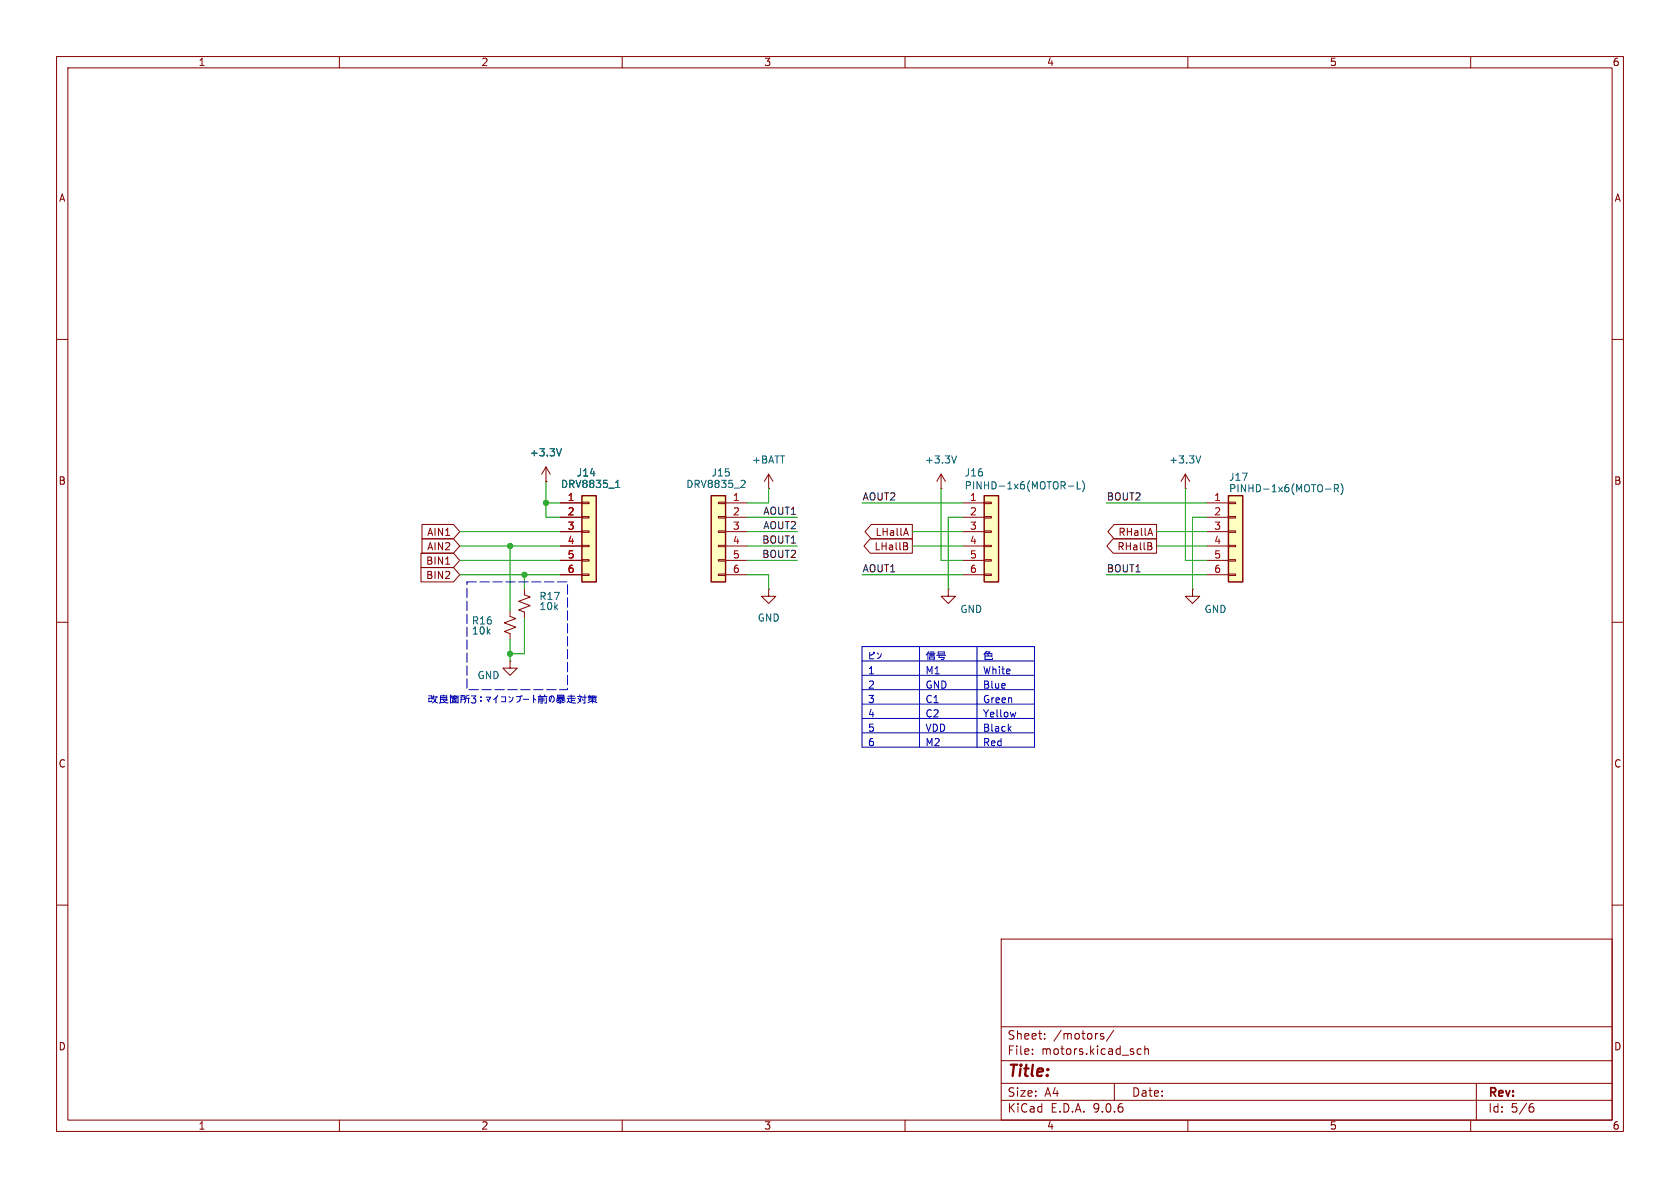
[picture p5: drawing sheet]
<svg xmlns="http://www.w3.org/2000/svg" width="297mm" height="210mm" viewBox="0 0 297 210" stroke-linecap="round" stroke-linejoin="round" font-family="sans-serif">
<g fill="none" stroke="#840000" stroke-width=".18">
<path d="M10 10h277v190h-277zM12 12h273v186h-273zM60 10v2M110 10v2M160 10v2M210 10v2M260 10v2M10 60h2M285 60h2M166.4 86.4h.1M166.4 83.8l-.8 1.3M166.4 83.8l.7 1.3"/>
<path d="M166.4 83.8v2.6M10 110h2M285 110h2M10 160h2M177 166h108v32h-108zM285 160h2M60 198v2M110 198v2M160 198v2M177 194.5h108M177 191.5h108M177 187.5h108"/>
<path d="M177 181.5h108M182.5 186.3v.1M182.5 185.5v.1M184.7 183.6v.1M184.7 182.8v.1M194.5 183l.7 .4-.2 .3-.5-.1M195.1 182.8l-.4-.1-.2 .2M196.9 182.1l-1.3 2M197 191.5v3M201.7 185.5l-.4-.1-.3 .3v.4l.2 .2h.5M202.4 185.5l.2-.1 .4 .1v.9M202.4 184.9v1.5"/>
<path d="M210 198v2M260 198v2M261 191.5v6.5M270.6 195.7h.4l.2 .3-.1 .5-.5 .1M271 195.1l-.4 .1"/>
</g>
<path d="M169.1 80.6l-.4 1.3" fill="none" stroke="#006464" stroke-width=".18"/>
<path d="M174 87.6h2.5v15.3h-2.5z" fill="#ffffc2"/>
<path d="M174 87.6h2.5v15.3h-2.5z" fill="none" stroke="#840000" stroke-width=".25"/>
<g fill="none" stroke="#840000" stroke-width=".18">
<path d="M170.2 88.9h3.8M170.2 91.4h3.8M170.2 94h3.8M170.2 96.5h3.8M170.2 99.1h3.8M174 88.8h1.3v.2h-1.3zM174 91.3h1.3v.3h-1.3zM174 93.9h1.3v.2h-1.3zM174 96.4h1.3v.2h-1.3zM174 98.9h1.3v.3h-1.3zM209.5 86.4h.1M209.5 83.8l-.7 1.3"/>
<path d="M209.5 83.8l.8 1.3M209.5 83.8v2.6M167.6 104.1v1.3h1.3l-1.3 1.3-1.2-1.3h1.2M167.6 104.1h.1M170.2 101.6h3.8M174 101.5h1.3v.2h-1.3zM210.8 104.1v1.3h1.3l-1.3 1.3-1.3-1.3h1.3M210.8 104.1h.1"/>
</g>
<path d="M188.9 85.9h.9M190.4 85.2v1.2h.6M191.3 85a1.46 1.46 0 0 1 0 1.9M212.3 80.6l-.5 1.3" fill="none" stroke="#006464" stroke-width=".18"/>
<path d="M217.2 87.6h2.5v15.3h-2.5z" fill="#ffffc2"/>
<path d="M217.2 87.6h2.5v15.3h-2.5z" fill="none" stroke="#840000" stroke-width=".25"/>
<g fill="none" stroke="#840000" stroke-width=".18">
<path d="M96.5 85.1h.1M96.5 82.6l-.7 1.2M96.5 82.6l.8 1.2M96.5 82.6v2.5M213.4 88.9h3.8M213.4 91.4h3.8M213.4 94h3.8M213.4 96.5h3.8M213.4 99.1h3.8M217.2 88.8h1.2v.2h-1.2zM217.2 91.3h1.2v.3h-1.2zM217.2 93.9h1.2v.2h-1.2z"/>
<path d="M217.2 96.4h1.2v.2h-1.2zM217.2 98.9h1.2v.3h-1.2zM90.2 116.8v1.3h1.2l-1.2 1.3-1.3-1.3h1.3M90.2 116.8h.1M90.2 108v1l1 .3-2 .8 2 .8-2 .7 1 .4v1M92.7 104.1v1.1l1 .3-2 .8 2 .8-2 .7 1 .4v1M213.4 101.6h3.8M217.2 101.5h1.2v.2h-1.2z"/>
</g>
<path d="M99.2 79.3l-.4 1.3M234.3 86.5h1M235.9 86.3h.6l.1-.2v-.3l-.7-.1v1.2M236.2 86.3l.4 .6M237.1 85.5a1.46 1.46 0 0 1 0 1.9" fill="none" stroke="#006464" stroke-width=".18"/>
<path d="M102.9 87.6h2.5v15.3h-2.5z" fill="#ffffc2"/>
<path d="M102.9 87.6h2.5v15.3h-2.5z" fill="none" stroke="#840000" stroke-width=".25"/>
<g fill="none" stroke="#840000" stroke-width=".18">
<path d="M99.1 88.9h3.8M99.1 91.4h3.8M99.1 94h3.8M99.1 96.5h3.8M99.1 99.1h3.8M102.9 88.8h1.2v.2h-1.2zM102.9 91.3h1.2v.3h-1.2zM102.9 93.9h1.2v.2h-1.2zM102.9 96.4h1.2v.2h-1.2zM102.9 98.9h1.2v.3h-1.2zM99.1 101.6h3.8M102.9 101.5h1.2v.2h-1.2z"/>
<path d="M135.9 104.1v1.3h1.3l-1.3 1.3-1.3-1.3h1.3M135.9 104.1h.1"/>
</g>
<path d="M108.8 86.2h.8M109 85.2l.2-.3v1.3" fill="none" stroke="#006464" stroke-width=".18"/>
<path d="M125.7 87.6h2.6v15.3h-2.6z" fill="#ffffc2"/>
<path d="M125.7 87.6h2.6v15.3h-2.6z" fill="none" stroke="#840000" stroke-width=".25"/>
<g fill="none" stroke="#840000" stroke-width=".18">
<path d="M74.4 97.8h5.8l1.1 1.3-1.1 1.2h-5.8zM74.6 92.7h5.6l1.1 1.3-1.1 1.3h-5.6zM74.6 95.2h5.6l1.1 1.3-1.1 1.3h-5.6zM78.8 99.7h.7M96.5 85.1h.1M99.1 88.9h3.8M99.1 91.4h3.8M99.1 94h3.8M99.1 96.5h3.8M99.1 99.1h3.8M127 88.8h1.3v.2h-1.3zM127 91.3h1.3v.3h-1.3z"/>
<path d="M127 93.9h1.3v.2h-1.3zM127 96.4h1.3v.2h-1.3zM127 98.9h1.3v.3h-1.3zM128.3 88.9h3.8M128.3 91.4h3.8M128.3 94h3.8M128.3 96.5h3.8M128.3 99.1h3.8M135.9 86.4h.1M135.9 83.8l-.8 1.3M135.9 83.8l.8 1.3M135.9 83.8v2.6"/>
<path d="M153.8 95.2h7.5v2.6h-7.5l-1.1-1.3zM154 92.7h7.3v2.6h-7.3l-1.1-1.3zM160.2 93.4l.4 1.3M160.2 95.9l.2 .3-.2 .3 .3 .3-.1 .3-.2 .1M196.8 95.2h7.7v2.6h-7.7l-1.1-1.3zM197 92.7h7.5v2.6h-7.5l-1.1-1.3zM203.3 93.4l.5 1.3M203.3 96.5l.4 .3-.1 .3-.2 .1M203.5 96l.1 .2-.1 .3M74.4 100.3h5.8l1.1 1.3-1.1 1.3h-5.8zM99.1 101.6h3.8M127 101.5h1.3v.2h-1.3z"/>
<path d="M128.3 101.6h3.8"/>
</g>
<path d="M99.2 79.3l-.4 1.3M108.8 86.2h.8M109 85.2l.2-.3v1.3M131.2 84.9l.4 .1 .1 .3-.8 .9h.8" fill="none" stroke="#006464" stroke-width=".18"/>
<g fill="none" stroke="#0000c2" stroke-width=".18">
<path d="M152.4 116.8h30.5M152.4 119.4h30.5M152.4 114.3h30.5v17.8h-30.5zM162.6 114.3v17.8M172.7 114.3v17.8M75.8 123.4h.5M75.8 123h.5v.5M75.8 123.4v.6M76.3 123.9v.1h-.5M76.6 123.2l.3 .7 .4 .4M76.6 123.2h.7M76.7 123l-.3 .6"/>
<path d="M77.2 123.2l-.3 .7-.5 .4M77.9 123.6h1.1v-.6h-1.1v1.2M77.9 123.3h1.1M78.3 123.6a.85 .85 0 0 0 .9 .7M78.4 122.8v.2M78.5 124.2l-.9 .1M79.1 123.7l-.5 .3M79.6 124.2h1.4M79.6 124.3v-1h1.4v1M79.7 123.1h.5M79.7 122.8l-.1 .4M79.8 123.1l.1 .1"/>
<path d="M79.9 123.5h.8M80 123.7h.6v.3h-.6zM80.3 123.4v.3M80.4 123.1h.7M80.4 123l-.2 .2M80.6 123.1l.1 .1M81.5 123h.6M81.5 123.6h.6v-.4h-.6v1M82.4 123.4h.6M82.4 123.4l-.3 .9M82.8 123.4v.9M82.9 122.9l-.5 .2v.3"/>
<path d="M83.3 123h.8l-.4 .5 .4 .1v.6l-.2 .1-.6-.1M85 123.2v.1M85 123.9v.1M85.9 123.3h.8l-.3 .5M86.1 123.6l.4 .5M87.7 123.4v.9M87.7 123.4l-.4 .3M88 123l-.3 .4M88.7 123.2h.7v.8h-.7M90 123.1l.2 .3M90.7 123.3a.84 .84 0 0 1-.7 .8M91.3 123.1h.7a.82 .82 0 0 1-.6 1.1"/>
<path d="M92 123l.2 .1M92.2 123l.1 .1M92.5 123.6h1M94.3 123.4l.4 .3M94.3 122.9v1.3M95.1 123.1h1.6M95.2 123.6h.6M95.2 124.3v-.9h.6v.9h-.3M95.2 123.9h.6M95.4 122.8l.2 .3M96.2 123.4v.6M96.3 122.8l-.1 .3"/>
<path d="M96.6 123.3v1h-.3M97.5 123.1l-.2 .9-.2-.1 .1-.8h.6a.67 .67 0 0 1-.2 1.1M98.3 123.7h1.6M98.4 123.5h1.4M98.6 123.1h1.1M98.8 123.8l-.5 .2M98.8 123.9l.1 .1M98.8 123.3v.4M99 124.1l-.5 .1M99.1 123.9v.4h-.2M99.2 124.1l.5 .1M99.5 123.9l-.1 .1"/>
<path d="M99.5 123.3v.5l.4 .2M99.7 123.3h-1.1v-.4h1.1v.4M100.3 123.4h1.4M100.4 123.1h1.2M100.5 123.9l.3 .3 1 .1M100.5 123.6v.3M100.5 123.9l-.2 .3M101 122.8v1.4M101 123.8h.6M102.1 123.1h.8M102.2 123.4l.4 .5 .1 .2M102.5 122.8v.3"/>
<path d="M102.7 123.3l-.1 .4-.5 .6M102.9 123.3h.8M103 123.6l.1 .3M103.4 122.8v1.5h-.3M104 124.2l.7-.5 .2 .3 .6 .2M104 123.3h1.5M104.1 123.1h.6M104.1 123.9v-.3h1.2v.3h-.1M104.1 123.1l-.1 .1M104.2 122.9l-.1 .2M104.3 123.1l.1 .1M104.7 123.3v1"/>
<path d="M104.8 123.1h.7M104.9 123l-.3 .2M105.1 123.1v.1M152.4 121.9h30.5M152.4 124.5h30.5M152.4 127h30.5M152.4 129.5h30.5M178.4 128.8l.3 .5M178.7 128.4l-.5 .5M179.6 125.9l-.3 .8"/>
</g>
<g fill="none" stroke="#009600" stroke-width=".18">
<path d="M81.3 99.1h17.8M81.3 94h17.8M81.3 96.5h17.8M90.2 96.5v11.5M96.5 88.9h2.6M96.5 85.1v6.3h2.6M132.1 99.1h8.9M132.1 94h8.9M132.1 91.4h8.9M132.1 96.5h8.9M135.9 86.4v2.5h-3.8M152.4 88.9h17.8"/>
<path d="M161.3 94h8.9M161.3 96.5h8.9M166.4 86.4v12.7h3.8M170.2 91.4h-2.6v12.7M195.6 88.9h17.8M204.5 94h8.9M204.5 96.5h8.9M209.5 86.4v12.7h3.9M213.4 91.4h-2.6v12.7M81.3 101.6h17.8M90.2 113v3.8M92.7 101.6v2.5"/>
<path d="M92.7 109.2v6.4h-2.5M132.1 101.6h3.8v2.5M152.4 101.6h17.8M195.6 101.6h17.8"/>
</g>
<path d="M82.5 102.9h17.8v19h-17.8z" fill="none" stroke="#0000c2" stroke-width=".18" stroke-dasharray="1.7 .6"/>
<g fill="#009600" stroke="#009600" stroke-width=".18">
<circle cx="96.5" cy="88.9" r=".46"/>
<circle cx="90.2" cy="96.5" r=".46"/>
<circle cx="92.7" cy="101.6" r=".46"/>
<circle cx="90.2" cy="115.6" r=".46"/>
</g>
<text font-size="2.8" fill="#840000" x="178" y="190.9">Title:</text>
<g font-size="2.1" fill="#840000">
<text x="178" y="184">Sheet:</text>
<text x="186.2" y="184">/motors/</text>
<text x="178" y="186.7">File:</text>
<text x="184.1" y="186.7">motors.kicad_sch</text>
<text x="178" y="196.9">KiCad</text>
<text x="178" y="194.1">Size:</text>
<text x="184.7" y="194.1">A4</text>
<text x="185.7" y="196.9">E.D.A.</text>
<text x="193.3" y="196.9">9.0.6</text>
<text x="200" y="194.1">Date:</text>
<text x="263" y="194.3">Rev:</text>
<text x="263" y="196.9">Id:</text>
<text x="267.1" y="196.9">5/6</text>
</g>
<g font-size="1.8" fill="#840000">
<text x="35" y="11.9">1</text>
<text x="85" y="11.9">2</text>
<text x="135" y="11.9">3</text>
<text x="185" y="11.9">4</text>
<text x="235" y="11.9">5</text>
<text x="285" y="11.9">6</text>
<text x="10.3" y="35.9">A</text>
<text x="285.3" y="35.9">A</text>
<text x="10.3" y="85.9">B</text>
<text x="285.3" y="85.9">B</text>
<text x="75.4" y="94.9">AIN1</text>
<text x="154.7" y="94.9">LHallA</text>
<text x="197.6" y="94.9">RHallA</text>
<text x="75.2" y="100">BIN1</text>
<text x="75.4" y="97.5">AIN2</text>
<text x="154.5" y="97.5">LHallB</text>
<text x="197.4" y="97.5">RHallB</text>
<text x="75.2" y="102.6">BIN2</text>
<text x="10.3" y="135.9">C</text>
<text x="285.3" y="135.9">C</text>
<text x="10.3" y="185.9">D</text>
<text x="285.3" y="185.9">D</text>
<text x="35" y="199.9">1</text>
<text x="85" y="199.9">2</text>
<text x="135" y="199.9">3</text>
<text x="185" y="199.9">4</text>
<text x="235" y="199.9">5</text>
<text x="285" y="199.9">6</text>
</g>
<g font-size="1.8" fill="#006464">
<text x="93.6" y="80.9">+3.3V</text>
<text x="132.9" y="82.1">+BATT</text>
<text x="163.4" y="82.1">+3.3V</text>
<text x="206.6" y="82.1">+3.3V</text>
<text x="99.1" y="86.5">DRV8835_1</text>
<text x="101.9" y="84.4">J14</text>
<text x="121.2" y="86.5">DRV8835_2</text>
<text x="125.7" y="84.4">J15</text>
<text x="170.4" y="84.4">J16</text>
<text x="170.4" y="86.7">PINHD-1x6(MOTOR-L)</text>
<text x="217.2" y="87.2">PINHD-1x6(MOTO-R)</text>
<text x="217.2" y="85.2">J17</text>
<text x="95.3" y="106.3">R17</text>
<text x="83.3" y="112.4">10k</text>
<text x="83.3" y="110.6">R16</text>
<text x="95.3" y="108.1">10k</text>
<text x="133.9" y="110.1">GND</text>
<text x="169.7" y="108.6">GND</text>
<text x="212.8" y="108.6">GND</text>
<text x="84.3" y="120.2">GND</text>
</g>
<g font-size="1.8" fill="#a90000">
<text x="100.3" y="88.6">1</text>
<text x="129.5" y="88.6">1</text>
<text x="171.4" y="88.6">1</text>
<text x="214.6" y="88.6">1</text>
<text x="100.3" y="91.2">2</text>
<text x="100.3" y="93.7">3</text>
<text x="129.5" y="91.2">2</text>
<text x="129.5" y="93.7">3</text>
<text x="171.4" y="91.2">2</text>
<text x="171.4" y="93.7">3</text>
<text x="214.6" y="91.2">2</text>
<text x="214.6" y="93.7">3</text>
<text x="100.3" y="96.3">4</text>
<text x="100.3" y="98.8">5</text>
<text x="100.3" y="101.3">6</text>
<text x="129.5" y="96.3">4</text>
<text x="129.5" y="98.8">5</text>
<text x="129.5" y="101.3">6</text>
<text x="171.4" y="96.3">4</text>
<text x="171.4" y="98.8">5</text>
<text x="171.4" y="101.3">6</text>
<text x="214.6" y="96.3">4</text>
<text x="214.6" y="98.8">5</text>
<text x="214.6" y="101.3">6</text>
</g>
<g font-size="1.8" fill="#0f0f0f">
<text x="152.4" y="88.6">AOUT2</text>
<text x="195.6" y="88.6">BOUT2</text>
<text x="134.8" y="91.1">AOUT1</text>
<text x="134.8" y="93.6">AOUT2</text>
<text x="134.7" y="98.7">BOUT2</text>
<text x="134.7" y="96.2">BOUT1</text>
<text x="152.4" y="101.3">AOUT1</text>
<text x="195.6" y="101.3">BOUT1</text>
</g>
<g font-size="1.8" fill="#0000c2">
<text x="153.4" y="117">þÿ0Ô0ó</text>
<text x="153.4" y="119.5">1</text>
<text x="163.5" y="117">þÿOáS÷</text>
<text x="163.5" y="119.5">M1</text>
<text x="173.7" y="117">þÿ‚r</text>
<text x="173.7" y="119.5">White</text>
<text x="153.4" y="122.1">2</text>
<text x="153.4" y="124.6">3</text>
<text x="163.5" y="122.1">GND</text>
<text x="163.5" y="124.6">C1</text>
<text x="173.7" y="122.1">Blue</text>
<text x="173.7" y="124.6">Green</text>
<text x="153.4" y="127.1">4</text>
<text x="153.4" y="129.7">5</text>
<text x="163.5" y="127.1">C2</text>
<text x="163.5" y="129.7">VDD</text>
<text x="173.7" y="127.1">Yellow</text>
<text x="173.7" y="129.7">Black</text>
<text x="153.4" y="132.2">6</text>
<text x="163.5" y="132.2">M2</text>
<text x="173.7" y="132.2">Red</text>
</g>
</svg>
